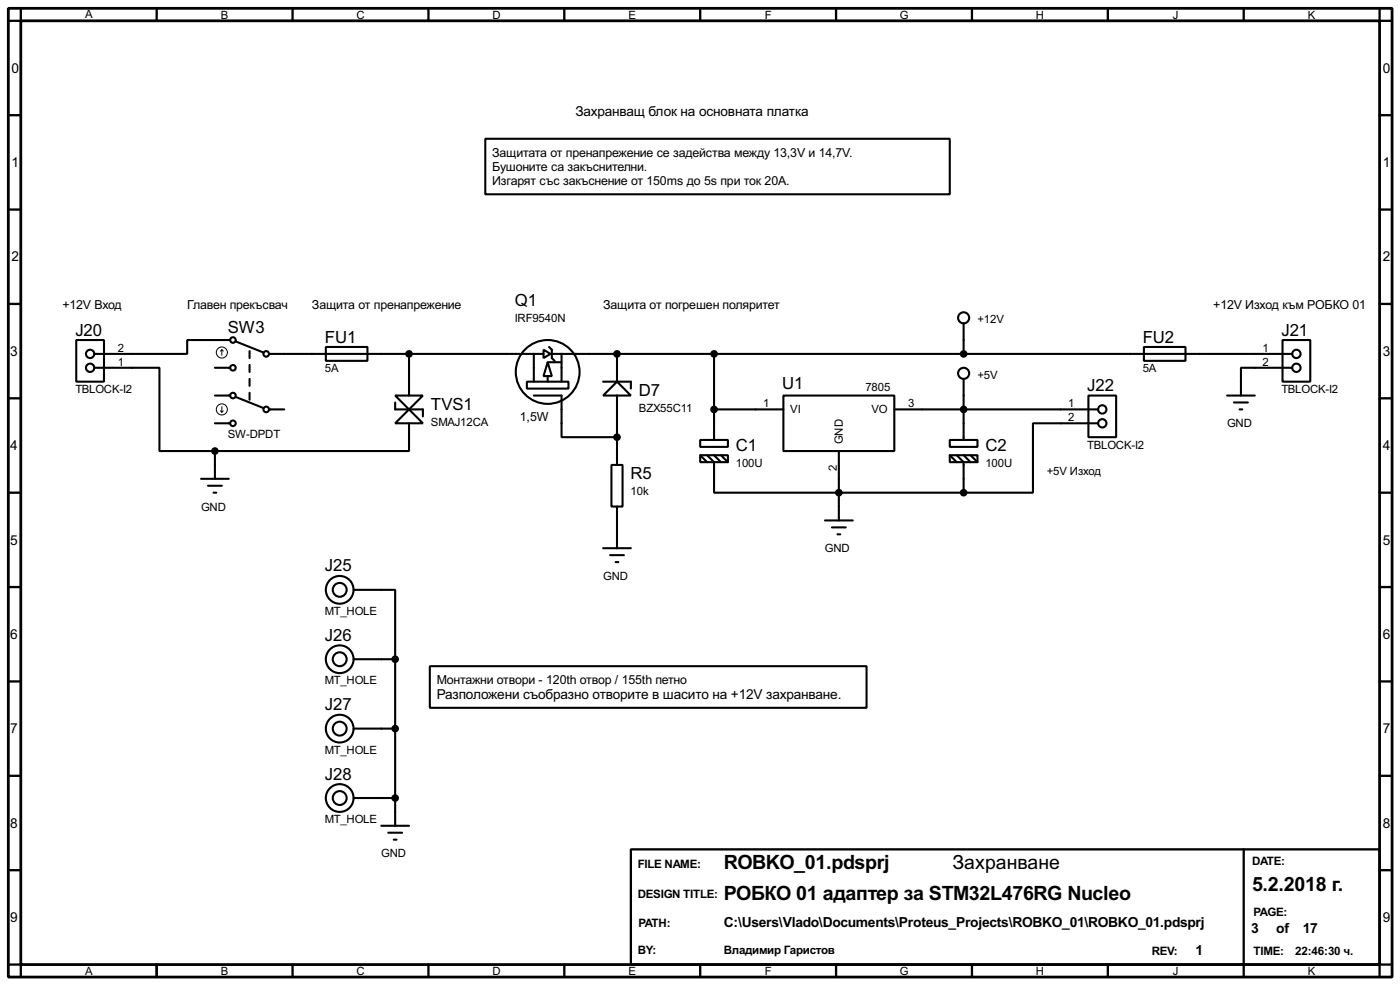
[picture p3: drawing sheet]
<svg xmlns="http://www.w3.org/2000/svg" width="256mm" height="180mm" viewBox="0 0 256 180" stroke-linecap="round" stroke-linejoin="round" font-family="sans-serif">
<path d="M1.5 1.5h253.5v177.3h-253.5zM3.8 3.8h248.9v172.7h-248.9z" fill="none" stroke="#000" stroke-width=".51"/>
<g fill="none" stroke="#000" stroke-width=".42">
<path d="M3.8 1.5v2.3h-2.3M28.7 1.5v2.3M53.6 1.5v2.3M78.5 1.5v2.3M103.4 1.5v2.3M128.3 1.5v2.3M153.2 1.5v2.3M178.1 1.5v2.3M202.9 1.5v2.3M227.8 1.5v2.3M252.7 1.5v2.3h2.3M1.5 21.1h2.3"/>
<path d="M1.5 38.4h2.3M252.7 21.1h2.3M252.7 38.4h2.3M1.5 55.6h2.3M252.7 55.6h2.3M1.5 72.9h2.3M252.7 72.9h2.3M1.5 90.2h2.3M252.7 90.2h2.3M1.5 107.4h2.3M252.7 107.4h2.3M1.5 124.7h2.3"/>
<path d="M252.7 124.7h2.3M1.5 142h2.3M1.5 159.3h2.3M115.6 155.4h137.1v21.1h-137.1zM227.8 155.4v23.4M252.7 142h2.3M252.7 159.3h2.3M1.5 176.5h2.3v2.3M28.7 176.5v2.3M53.6 176.5v2.3M78.5 176.5v2.3M103.4 176.5v2.3"/>
<path d="M128.3 176.5v2.3M153.2 176.5v2.3M178.1 176.5v2.3M202.9 176.5v2.3M255 176.5h-2.3v2.3"/>
</g>
<g fill="none" stroke="#000" stroke-width=".38">
<path d="M88.9 25.4h85.1v10.2h-85.1zM176.5 59.2v5.6M14 62.2h5v7.6h-5zM17.3 67.3h11.9v15.2h10.2M39.4 67.3h2.8M39.4 72.4h2.8M39.4 77.5h2.8M42.2 62.2h-7.9v2.6h-17M43.2 72.6l5.1 2.1M43.2 62.5l5.1 2M45.7 64.3v1.2M45.7 66.8v1.3"/>
<path d="M45.7 69.3v1.3M45.7 71.9v1.3M49.3 64.8h45.9M49.3 74.9h2.8M59.7 63.5h7.6v2.5h-7.6zM72.4 72.4h5.1l-2.6 2.5zM72.4 73.7v1.2h5.1v1.3M74.9 74.9l2.6 2.6h-5.1zM74.9 77.5v5h-35.5M74.9 64.8v7.6M95.5 64.8h4.1M96.5 69.8h7.6v1.3h-7.6z"/>
<path d="M97.8 72.4h5.1v7.6h10.1M97.8 64.8v5M99.6 64l1.2 .8-1.2 .7zM100.3 66.3l.8 2.5h-1.5zM100.3 68.8v1M100.3 66.3h2.6M100.6 63.5l.5 .5v1.5l.5 .5M101.1 64.8h135.6M102.9 64.8v5M110.5 69.8h5.1v1.3M113 69.8l2.6 2.6h-5.1zM113 64.8v5"/>
<path d="M113 72.4v12.7M130.8 74.9h12.7M130.8 64.8v15.7M143.5 72.4h20.3v10.1h-20.3zM163.8 74.9h37.4M176.5 69.3v11.2M199.4 72.4h5.1v7.6h-5.1zM201.2 77.5h-12v12.7h-12.7M209.5 63.5h7.7v2.5h-7.7zM224.8 72.4h5.1M226.1 73.7h2.5M227.1 74.9h.5"/>
<path d="M234.9 62.2h5.1v7.6h-5.1zM236.7 67.3h-9.4v5.1M36.8 87.6h5.1M38.1 88.9h2.5M39.1 90.2h.5M39.4 82.5v5.1M112 85.1h2v7.6h-2zM113 92.7v7.6M128.3 80.5h5v1.3h-5zM128.3 83.3h5v1.3h-5zM128.3 83.3l1.2 1.3M129.5 83.3l1.3 1.3v5.6h45.7"/>
<path d="M130.8 83.3l1.3 1.3M132.1 83.3l1.2 1.3M151.1 95.2h5.1M152.4 96.5h2.5M153.4 97.8h.5M153.7 82.5v12.7M174 80.5h5.1v1.3h-5.1zM174 83.3h5.1v1.3h-5.1zM174 83.3l1.3 1.3M175.3 83.3l1.2 1.3v5.6M176.5 83.3l1.3 1.3M177.8 83.3l1.3 1.3"/>
<path d="M64.8 107.9h7.6v12.7M110.5 100.3h5.1M111.8 101.6h2.5M112.8 102.9h.5M64.8 120.6h7.6M64.8 133.3h7.6M72.4 120.6v30.5M78.7 121.9h80v7.6h-80zM64.8 146h7.6M69.8 151.1h5.1M71.1 152.4h2.6M72.1 153.7h.5"/>
<circle cx="176.5" cy="58.2" r="1.02"/>
<circle cx="16.5" cy="67.3" r=".76"/>
<circle cx="16.5" cy="64.8" r=".76"/>
<circle cx="42.7" cy="77.5" r=".51"/>
<circle cx="42.7" cy="72.4" r=".51"/>
<circle cx="42.7" cy="67.3" r=".51"/>
<circle cx="42.7" cy="62.2" r=".51"/>
<circle cx="48.8" cy="74.9" r=".51"/>
<circle cx="48.8" cy="64.8" r=".51"/>
<circle cx="100.3" cy="68.1" r="5.8"/>
<circle cx="176.5" cy="68.3" r="1.02"/>
<circle cx="201.9" cy="74.9" r=".76"/>
<circle cx="201.9" cy="77.5" r=".76"/>
<circle cx="237.5" cy="64.8" r=".76"/>
<circle cx="237.5" cy="67.3" r=".76"/>
<circle cx="62.2" cy="108" r="2.54"/>
<circle cx="62.2" cy="108" r="1.27"/>
<circle cx="62.2" cy="133.4" r="2.54"/>
<circle cx="62.2" cy="120.7" r="2.54"/>
<circle cx="62.2" cy="120.7" r="1.27"/>
<circle cx="62.2" cy="133.4" r="1.27"/>
<circle cx="62.2" cy="146.1" r="2.54"/>
<circle cx="62.2" cy="146.1" r="1.27"/>
</g>
<g fill="#000" stroke="#000" stroke-width=".38">
<circle cx="74.9" cy="64.8" r=".51"/>
<circle cx="113" cy="64.8" r=".51"/>
<circle cx="130.8" cy="74.9" r=".51"/>
<circle cx="130.8" cy="64.8" r=".51"/>
<circle cx="176.5" cy="74.9" r=".51"/>
<circle cx="176.5" cy="64.8" r=".51"/>
<circle cx="39.4" cy="82.5" r=".51"/>
<circle cx="113" cy="80" r=".51"/>
<circle cx="153.7" cy="90.2" r=".51"/>
<circle cx="176.5" cy="90.2" r=".51"/>
<circle cx="72.4" cy="120.6" r=".51"/>
<circle cx="72.4" cy="133.3" r=".51"/>
<circle cx="72.4" cy="146" r=".51"/>
</g>
<g fill="none" stroke="#000" stroke-width=".18">
<path d="M40.4 75.2l.2 .2M40.6 64l.3 .3M40.6 64l-.2 .3M40.6 64v1M40.6 74.4v1M40.9 75.2l-.3 .2"/>
<circle cx="40.6" cy="64.5" r="1.02"/>
<circle cx="40.6" cy="74.9" r="1.02"/>
</g>
<g font-size="4">
<text x="132.6" y="159">ROBKO_01.pdsprj</text>
<text x="174.5" y="159">Захранване</text>
<text x="132.6" y="164.8">РОБКО 01 адаптер за STM32L476RG Nucleo</text>
<text x="229.4" y="163.1">5.2.2018 г.</text>
</g>
<g font-size="3.4">
<text x="94.3" y="55.9">Q1</text>
<text x="13.8" y="61.4">J20</text>
<text x="41.7" y="60.9">SW3</text>
<text x="59.5" y="62.7">FU1</text>
<text x="209.3" y="62.7">FU2</text>
<text x="234.7" y="61.4">J21</text>
<text x="143.3" y="71.2">U1</text>
<text x="199.2" y="71.6">J22</text>
<text x="79" y="75">TVS1</text>
<text x="117.1" y="72.4">D7</text>
<text x="134.8" y="82.6">C1</text>
<text x="180.5" y="82.6">C2</text>
<text x="115.5" y="87.7">R5</text>
<text x="59.5" y="104.6">J25</text>
<text x="59.5" y="117.3">J26</text>
<text x="59.5" y="130">J27</text>
<text x="59.5" y="142.7">J28</text>
</g>
<g font-size="2.8">
<text x="2.1" y="13.3">0</text>
<text x="253.3" y="13.3">0</text>
<text x="105.4" y="21.3">Захранващ блок на основната платка</text>
<text x="2.1" y="30.6">1</text>
<text x="253.3" y="30.6">1</text>
<text x="2.1" y="47.8">2</text>
<text x="253.3" y="47.8">2</text>
<text x="1.9" y="65.1">3</text>
<text x="253.3" y="65.1">3</text>
<text x="1.9" y="82.4">4</text>
<text x="253.3" y="82.4">4</text>
<text x="1.9" y="99.7">5</text>
<text x="253.3" y="99.7">5</text>
<text x="1.9" y="116.9">6</text>
<text x="253.3" y="116.9">6</text>
<text x="80" y="128">Разположени съобразно отворите в шасито на +12V захранване.</text>
<text x="1.9" y="134.2">7</text>
<text x="253.3" y="134.2">7</text>
<text x="1.9" y="151.5">8</text>
<text x="253.3" y="151.5">8</text>
<text x="1.9" y="168.7">9</text>
<text x="132.6" y="169.7">C:\Users\Vlado\Documents\Proteus_Projects\ROBKO_01\ROBKO_01.pdsprj</text>
<text x="229.2" y="170.7">3</text>
<text x="233.8" y="170.7">of</text>
<text x="238.7" y="170.7">17</text>
<text x="253.3" y="168.7">9</text>
<text x="219" y="174.8">1</text>
</g>
<g font-size="2.5">
<text x="90.2" y="28.7">Защитата от пренапрежение се задейства между 13,3V и 14,7V.</text>
<text x="90.2" y="31.2">Бушоните са закъснителни.</text>
<text x="90.2" y="33.8">Изгарят със закъснение от 150ms до 5s при ток 20A.</text>
<text x="11.4" y="56.6">+12V Вход</text>
<text x="34.3" y="56.6">Главен прекъсвач</text>
<text x="57.1" y="56.6">Защита от пренапрежение</text>
<text x="110.5" y="56.6">Защита от погрешен поляритет</text>
<text x="222.2" y="56.6">+12V Изход към РОБКО 01</text>
<text x="95.2" y="77">1,5W</text>
<text x="80" y="125.2">Монтажни отвори - 120th отвор / 155th петно</text>
</g>
<g font-size="2.4">
<text x="116.8" y="158.8">FILE NAME:</text>
<text x="229.4" y="158.3">DATE:</text>
<text x="116.8" y="164.3">DESIGN TITLE:</text>
<text x="229.6" y="167.7">PAGE:</text>
<text x="117" y="169.6">PATH:</text>
<text x="116.8" y="174.6">BY:</text>
<text x="132.6" y="174.6">Владимир Гаристов</text>
<text x="211" y="174.7">REV:</text>
<text x="229.6" y="174.7">TIME:</text>
<text x="237.3" y="174.7">22:46:30 ч.</text>
</g>
<g font-size="2.3">
<text x="15.6" y="3.3">A</text>
<text x="40.5" y="3.5">B</text>
<text x="65.3" y="3.5">C</text>
<text x="90.2" y="3.5">D</text>
<text x="115.1" y="3.5">E</text>
<text x="140.1" y="3.5">F</text>
<text x="164.8" y="3.5">G</text>
<text x="189.8" y="3.5">H</text>
<text x="214.9" y="3.5">J</text>
<text x="239.6" y="3.5">K</text>
<text x="94.3" y="58.9">IRF9540N</text>
<text x="179.1" y="59.1">+12V</text>
<text x="21.6" y="64.4">2</text>
<text x="231.3" y="64.4">1</text>
<text x="13.8" y="72">TBLOCK-I2</text>
<text x="21.6" y="66.9">1</text>
<text x="59.5" y="68.2">5A</text>
<text x="158.5" y="71.6">7805</text>
<text x="179.1" y="69.3">+5V</text>
<text x="209.3" y="68.2">5A</text>
<text x="231.3" y="66.9">2</text>
<text x="234.7" y="72">TBLOCK-I2</text>
<text x="79" y="77.9">SMAJ12CA</text>
<text x="117.1" y="75.4">BZX55C11</text>
<text x="139.8" y="74.5">1</text>
<text x="144.8" y="75.6">VI</text>
<text x="159.6" y="75.6">VO</text>
<text x="166.4" y="74.5">3</text>
<text x="195.7" y="74.5">1</text>
<text x="195.7" y="77.1">2</text>
<text x="41.7" y="80.1">SW-DPDT</text>
<text x="154.4" y="81.3" transform="rotate(-90 154.4 81.3)">GND</text>
<text x="199.2" y="82.1">TBLOCK-I2</text>
<text x="224.8" y="78.2">GND</text>
<text x="134.8" y="85.6">100U</text>
<text x="153.3" y="86.2" transform="rotate(-90 153.3 86.2)">2</text>
<text x="180.5" y="85.6">100U</text>
<text x="191.8" y="87">+5V Изход</text>
<text x="36.8" y="93.4">GND</text>
<text x="115.5" y="90.6">10k</text>
<text x="151.1" y="101">GND</text>
<text x="110.5" y="106.1">GND</text>
<text x="59.5" y="112.6">MT_HOLE</text>
<text x="59.5" y="125.3">MT_HOLE</text>
<text x="59.5" y="138">MT_HOLE</text>
<text x="59.5" y="150.7">MT_HOLE</text>
<text x="69.8" y="156.9">GND</text>
<text x="15.6" y="178.5">A</text>
<text x="40.5" y="178.5">B</text>
<text x="65.3" y="178.5">C</text>
<text x="90.2" y="178.5">D</text>
<text x="115.1" y="178.5">E</text>
<text x="140.1" y="178.5">F</text>
<text x="164.8" y="178.5">G</text>
<text x="189.8" y="178.5">H</text>
<text x="214.9" y="178.5">J</text>
<text x="239.6" y="178.5">K</text>
</g>
</svg>
